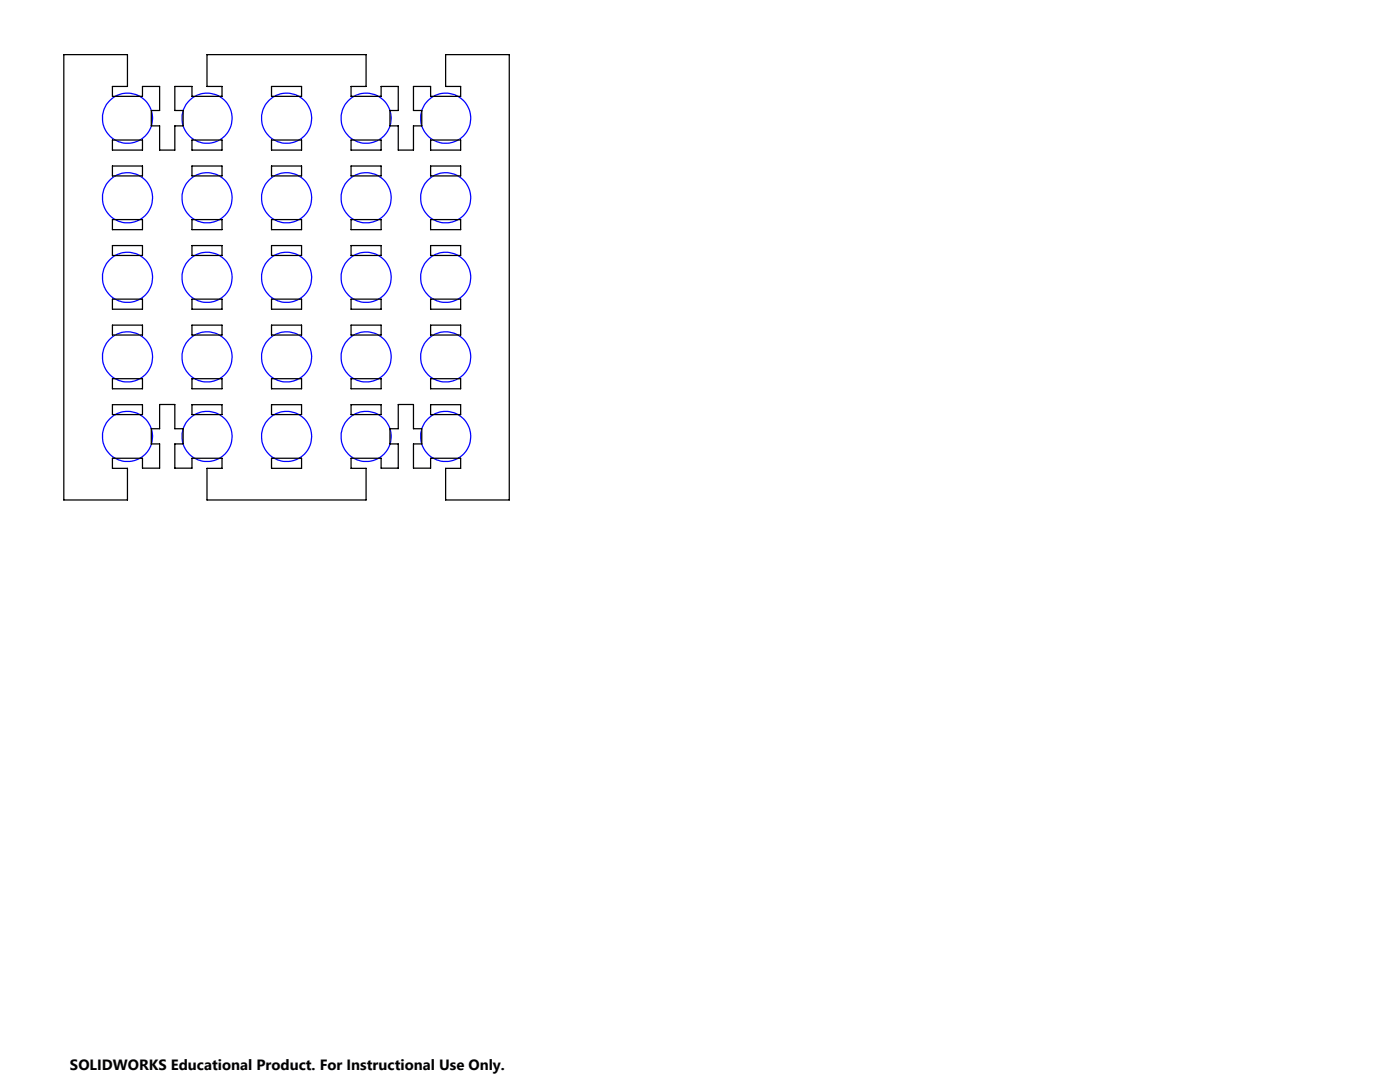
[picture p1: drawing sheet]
<svg xmlns="http://www.w3.org/2000/svg" width="279mm" height="216mm" viewBox="0 0 279 216" stroke-linecap="round" stroke-linejoin="round" font-family="sans-serif">
<g fill="none" stroke="#00f" stroke-width=".25">
<circle cx="25.5" cy="39.5" r="5"/>
<circle cx="25.5" cy="23.6" r="5"/>
<circle cx="41.3" cy="39.5" r="5"/>
<circle cx="41.3" cy="23.6" r="5"/>
<circle cx="57.2" cy="39.5" r="5"/>
<circle cx="57.2" cy="23.6" r="5"/>
<circle cx="73.1" cy="39.5" r="5"/>
<circle cx="73.1" cy="23.6" r="5"/>
<circle cx="89" cy="39.5" r="5"/>
<circle cx="89" cy="23.6" r="5"/>
<circle cx="25.5" cy="55.3" r="5"/>
<circle cx="41.3" cy="55.3" r="5"/>
<circle cx="57.2" cy="55.3" r="5"/>
<circle cx="73.1" cy="55.3" r="5"/>
<circle cx="89" cy="55.3" r="5"/>
<circle cx="25.5" cy="71.2" r="5"/>
<circle cx="41.3" cy="71.2" r="5"/>
<circle cx="57.2" cy="71.2" r="5"/>
<circle cx="73.1" cy="71.2" r="5"/>
<circle cx="89" cy="71.2" r="5"/>
<circle cx="25.5" cy="87.1" r="5"/>
<circle cx="41.3" cy="87.1" r="5"/>
<circle cx="57.2" cy="87.1" r="5"/>
<circle cx="73.1" cy="87.1" r="5"/>
<circle cx="89" cy="87.1" r="5"/>
</g>
<g fill="none" stroke="#000" stroke-width=".25">
<path d="M12.7 10.9h12.7v6.4h-3v1.9h6v-1.9h3.5v4.7h-1.7v3.1h1.7v4.9h3v-4.9h1.6v-3.1h-1.6v-4.7h3.4v1.9h6v-1.9h-3v-6.4h31.8v6.4h-3v1.9h6v-1.9h3.4v4.7h-1.7v3.1h1.7v4.9h3v-4.9h1.7v-3.1h-1.7v-4.7h3.4v1.9h6v-1.9h-3v-6.4h12.7v88.9h-12.7v-6.3h3v-2.1h-6v2h-3.4v-4.8h1.7v-3.1h-1.7v-4.8h-3v4.8h-1.7v3.1h1.7v4.8h-3.4v-2h-6v2.1h3v6.3h-31.8v-6.3h3v-2.1h-6v2h-3.4v-4.8h1.6v-3.1h-1.6v-4.8h-3v4.8h-1.7v3.1h1.7v4.8h-3.5v-2h-6v2.1h3v6.3h-12.7zM54.2 17.3h6v1.9h-6zM22.4 27.9h6v2.1h-6zM22.4 33.1h6v2h-6zM38.3 27.9h6v2.1h-6zM38.3 33.1h6v2h-6zM54.2 27.9h6v2.1h-6zM54.2 33.1h6v2h-6zM70.1 27.9h6v2.1h-6zM70.1 33.1h6v2h-6zM85.9 27.9h6v2.1h-6zM85.9 33.1h6v2h-6z"/>
<path d="M22.4 43.8h6v2h-6zM22.4 49h6v2h-6zM22.4 59.7h6v2h-6zM38.3 43.8h6v2h-6zM38.3 49h6v2h-6zM38.3 59.7h6v2h-6zM54.2 43.8h6v2h-6zM54.2 49h6v2h-6zM54.2 59.7h6v2h-6zM70.1 43.8h6v2h-6zM70.1 49h6v2h-6zM70.1 59.7h6v2h-6z"/>
<path d="M85.9 43.8h6v2h-6zM85.9 49h6v2h-6zM85.9 59.7h6v2h-6zM22.4 75.6h6v2h-6zM22.4 64.9h6v2h-6zM38.3 75.6h6v2h-6zM38.3 64.9h6v2h-6zM54.2 64.9h6v2h-6zM54.2 75.6h6v2h-6zM70.1 75.6h6v2h-6zM70.1 64.9h6v2h-6zM85.9 75.6h6v2h-6z"/>
<path d="M85.9 64.9h6v2h-6zM22.4 80.8h6v1.9h-6zM38.3 80.8h6v1.9h-6zM54.2 91.4h6v2.1h-6zM54.2 80.8h6v1.9h-6zM70.1 80.8h6v1.9h-6zM85.9 80.8h6v1.9h-6z"/>
</g>
<text font-size="3" x="14" y="213.5">SOLIDWORKS Educational Product. For Instructional Use Only.</text>
</svg>
